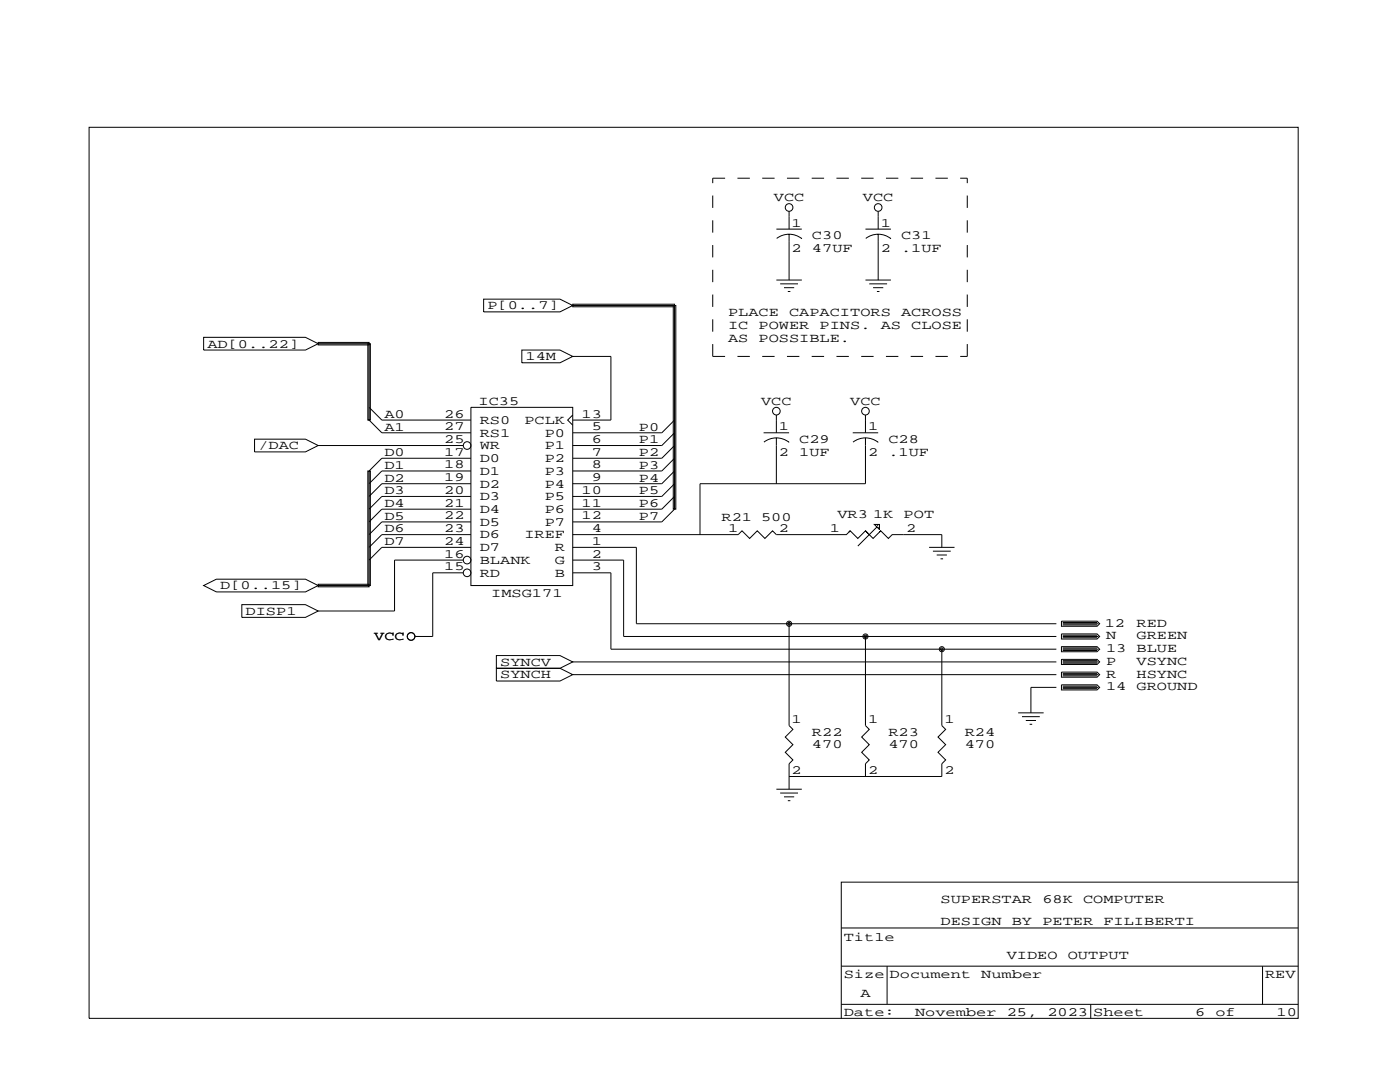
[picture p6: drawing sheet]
<svg xmlns="http://www.w3.org/2000/svg" width="279mm" height="216mm" viewBox="0 0 279 216" stroke-linecap="round" stroke-linejoin="round" font-family="sans-serif">
<g fill="none" stroke="#000" stroke-width=".2">
<path d="M17.8 25.4h241.3v177.8h-241.3zM96.5 59.7h15.3l2.5 1.3-2.5 1.2h-15.3zM154.9 45.7h5.1M154.9 55.9h5.1M155.7 56.6h3.6M156.5 57.4h2M157.2 58.2h.5M157.5 46.7l1 .2 1.5 .6M157.5 46.7l-1.6 .3-.9 .6M157.5 42.2v3.5M157.5 46.7v9.2M172.7 45.7h5.1"/>
<path d="M172.7 55.9h5.1M173.5 56.6h3.5M174.2 57.4h2.1M175 58.2h.5M175.3 46.7l1 .2 1.5 .6M175.3 46.7l-1.6 .3-.9 .6M175.3 42.2v3.5M175.3 46.7v9.2M40.6 67.3h20.4l2.5 1.3-2.5 1.3h-20.4zM63.5 68.6v.2h10.2v-.5h-10.2v.3h10.2v15.2h.2v-15.2h-.5v15.2h.3l2.5 2.6h17.8M104.1 69.9h7.7l2.5 1.2-2.5 1.3h-7.7zM114.3 61h20.3v-.3h-20.3v.5h20.3v-.2h-.2v40.6h.5v-40.6h-.3v40.6l-2.5 2.5h-17.8"/>
<path d="M114.3 71.1h7.6v12.7h-7.6M50.8 87.6h10.2l2.5 1.3-2.5 1.3h-10.2zM63.5 88.9h29M73.7 81.3l2.5 2.5h17.8M94 81.3h20.3v35.5h-20.3zM94 91.4h-17.8l-2.5 2.6v22.8h.2v-22.8h-.5v22.8h.3v.3h-10.2v-.5h10.2v.2h-10.2M94 94h-17.8l-2.5 2.5M94 96.5h-17.8l-2.5 2.6M94 99.1h-17.8l-2.5 2.5M114.3 82.8l-1 1 1 1M134.6 83.8l-2.5 2.6h-17.8M134.6 86.4l-2.5 2.5h-17.8"/>
<path d="M134.6 88.9l-2.5 2.5h-17.8M134.6 91.4l-2.5 2.6h-17.8M134.6 94l-2.5 2.5h-17.8M134.6 96.5l-2.5 2.6h-17.8M134.6 99.1l-2.5 2.5h-17.8M152.4 86.4h5.1M154.9 87.4l1.1 .1 1.5 .6M154.9 87.4l-1.5 .3-.9 .5M154.9 82.8v3.6M154.9 87.4v9.1M170.2 86.4h5.1M172.7 87.4l1.1 .1 1.5 .6"/>
<path d="M172.7 87.4l-1.5 .3-1 .5M172.7 82.8v3.6M172.7 87.4v9.1h-33v10.2M40.6 116.8l2.6-1.2h17.8l2.5 1.2-2.5 1.3h-17.8zM92.5 114.3h-6.1v12.7h-3.6M92.5 111.8h-13.8v10.1h-15.2M94 101.6h-17.8l-2.5 2.5M94 104.1h-17.8l-2.5 2.6M94 106.7h-17.8l-2.5 2.5M94 109.2h-17.8l-2.5 2.6M114.3 106.7h33l.8-.8 1.5 1.5 1.5-1.5 1.6 1.5 1.5-1.5 .7 .8h14l.8-.8 1.5 1.5 1.5-1.5 1.5 1.5 1.6-1.5 1.5 1.5 .8-.7h9.9v2.5M114.3 109.2h12.7v15.3h83.8"/>
<path d="M114.3 111.8h10.2v15.2h86.3M114.3 114.3h7.6v15.2h88.9M169.7 105.9l-.3 .3M172.7 105.9l.5 .5M174.5 104.6h1v1.1zM175 105.2l-3.8 3.8M175 104.9h.3M175.3 105.2h.1M175.8 105.9l-.3 .3M185.4 109.2h5.1M186.2 110h3.5M186.9 110.7h2.1"/>
<path d="M187.7 111.5h.5M48.3 120.7h12.7l2.5 1.2-2.5 1.3h-12.7zM99.1 130.8h12.7l2.5 1.3-2.5 1.3h-12.7zM99.1 133.4h12.7l2.5 1.2-2.5 1.3h-12.7zM114.3 132.1h96.5M114.3 134.6h96.5M157.5 124.5v20.3l.7 .7-1.5 1.6 1.5 1.5-1.5 1.5 1.5 1.5-.7 .8v5.1M172.7 127v17.8l.8 .7-1.5 1.6 1.5 1.5-1.5 1.5 1.5 1.5-.8 .8v2.5M188 129.5v15.3l.7 .7-1.5 1.6 1.5 1.5-1.5 1.5 1.5 1.5-.7 .8v2.5h-30.5M210.8 137.2h-5.1v5M211.8 124h7.1l.6 .5-.6 .5h-7.1zM211.8 126.5h7.1l.6 .5-.6 .5h-7.1z"/>
<path d="M211.8 129h7.1l.6 .5-.6 .5h-7.1zM211.8 131.6h7.1l.6 .5-.6 .5h-7.1zM211.8 134.1h7.1l.6 .5-.6 .5h-7.1zM211.8 136.7h7.1l.6 .5-.6 .5h-7.1zM212.1 124.2h6.8M212.1 124.5h7.1M212.1 124.7h6.8M212.1 126.7h6.8M212.1 127h7.1M212.1 127.3h6.8M212.1 129.3h6.8M212.1 129.5h7.1"/>
<path d="M212.1 129.8h6.8M212.1 131.8h6.8M212.1 132.1h7.1M212.1 132.3h6.8M212.1 134.4h6.8M212.1 134.6h7.1M212.1 134.9h6.8M212.1 136.9h6.8M212.1 137.2h7.1M212.1 137.4h6.8M154.9 157.5h5.1M155.7 158.2h3.6"/>
<path d="M156.5 159h2M157.2 159.8h.5M203.2 142.2h5.1M204 143h3.5M204.7 143.8h2.1M205.5 144.5h.5M259.1 176h-91.2v27.2M167.9 192.8h91.2M167.9 185.2h91.2M177 192.8v7.6M252 192.8v7.6M167.9 200.4h91.2"/>
<path d="M217.7 200.4v2.8"/>
<circle cx="157.5" cy="41.4" r=".76"/>
<circle cx="175.3" cy="41.4" r=".76"/>
<circle cx="93.2" cy="88.9" r=".76"/>
<circle cx="154.9" cy="82" r=".76"/>
<circle cx="172.7" cy="82" r=".76"/>
<circle cx="93.2" cy="114.3" r=".76"/>
<circle cx="93.2" cy="111.8" r=".76"/>
<circle cx="82" cy="127" r=".76"/>
<circle cx="157.5" cy="124.5" r=".51"/>
<circle cx="157.5" cy="124.5" r=".25"/>
<circle cx="172.7" cy="127" r=".51"/>
<circle cx="172.7" cy="127" r=".25"/>
<circle cx="188" cy="129.5" r=".51"/>
<circle cx="188" cy="129.5" r=".25"/>
</g>
<path d="M142.2 35.6h50.8M142.2 71.1h50.8M142.2 71.1v-35.5M193 71.1v-35.5" fill="none" stroke="#000" stroke-width=".2" stroke-dasharray="2.5" stroke-linecap="butt"/>
<g font-size="2.5">
<text x="154.4" y="40.1">VCC</text>
<text x="172.2" y="40.1">VCC</text>
<text x="158" y="45.2">1</text>
<text x="162.1" y="47.8">C30</text>
<text x="175.8" y="45.2">1</text>
<text x="179.8" y="47.8">C31</text>
<text x="158" y="50.3">2</text>
<text x="162.1" y="50.3">47UF</text>
<text x="175.8" y="50.3">2</text>
<text x="179.8" y="50.3">.1UF</text>
<text x="97.3" y="61.7">P[0..7]</text>
<text x="145.3" y="63.1">PLACE</text>
<text x="145.3" y="65.6">IC</text>
<text x="151.4" y="65.6">POWER</text>
<text x="157.5" y="63.1">CAPACITORS</text>
<text x="163.6" y="65.6">PINS.</text>
<text x="175.8" y="65.6">AS</text>
<text x="179.8" y="63.1">ACROSS</text>
<text x="181.9" y="65.6">CLOSE</text>
<text x="41.4" y="69.3">AD[0..22]</text>
<text x="104.9" y="71.9">14M</text>
<text x="145.3" y="68.1">AS</text>
<text x="151.4" y="68.1">POSSIBLE.</text>
<text x="76.7" y="83.4">A0</text>
<text x="88.6" y="83.3">26</text>
<text x="95.5" y="80.8">IC35</text>
<text x="116.1" y="83.3">13</text>
<text x="151.9" y="80.8">VCC</text>
<text x="169.7" y="80.8">VCC</text>
<text x="51.6" y="89.7">/DAC</text>
<text x="76.7" y="85.9">A1</text>
<text x="88.6" y="85.9">27</text>
<text x="88.6" y="88.4">25</text>
<text x="95.8" y="84.6">RS0</text>
<text x="95.8" y="87.1">RS1</text>
<text x="95.8" y="89.7">WR</text>
<text x="104.6" y="84.6">PCLK</text>
<text x="108.7" y="87.1">P0</text>
<text x="108.7" y="89.7">P1</text>
<text x="118.1" y="85.9">5</text>
<text x="118.1" y="88.4">6</text>
<text x="127.5" y="85.9">P0</text>
<text x="127.5" y="88.5">P1</text>
<text x="155.4" y="85.9">1</text>
<text x="159.5" y="88.4">C29</text>
<text x="173.2" y="85.9">1</text>
<text x="177.3" y="88.4">C28</text>
<text x="76.7" y="91">D0</text>
<text x="76.7" y="93.5">D1</text>
<text x="88.6" y="90.9">17</text>
<text x="88.6" y="93.5">18</text>
<text x="95.8" y="92.2">D0</text>
<text x="95.8" y="94.7">D1</text>
<text x="108.7" y="92.2">P2</text>
<text x="108.7" y="94.7">P3</text>
<text x="118.1" y="90.9">7</text>
<text x="118.1" y="93.5">8</text>
<text x="127.5" y="91">P2</text>
<text x="127.5" y="93.5">P3</text>
<text x="155.4" y="90.9">2</text>
<text x="159.5" y="90.9">1UF</text>
<text x="173.2" y="90.9">2</text>
<text x="177.3" y="90.9">.1UF</text>
<text x="76.7" y="96.1">D2</text>
<text x="76.7" y="98.6">D3</text>
<text x="76.7" y="101.2">D4</text>
<text x="88.6" y="96">19</text>
<text x="88.6" y="98.6">20</text>
<text x="88.6" y="101.1">21</text>
<text x="95.8" y="97.3">D2</text>
<text x="95.8" y="99.8">D3</text>
<text x="108.7" y="97.3">P4</text>
<text x="108.7" y="99.8">P5</text>
<text x="116.1" y="98.6">10</text>
<text x="116.1" y="101.1">11</text>
<text x="118.1" y="96">9</text>
<text x="127.5" y="96.1">P4</text>
<text x="127.5" y="98.6">P5</text>
<text x="127.5" y="101.2">P6</text>
<text x="76.7" y="103.7">D5</text>
<text x="76.7" y="106.2">D6</text>
<text x="88.6" y="103.6">22</text>
<text x="88.6" y="106.2">23</text>
<text x="95.8" y="102.4">D4</text>
<text x="95.8" y="104.9">D5</text>
<text x="95.8" y="107.4">D6</text>
<text x="104.6" y="107.4">IREF</text>
<text x="108.7" y="102.4">P6</text>
<text x="108.7" y="104.9">P7</text>
<text x="116.1" y="103.6">12</text>
<text x="118.1" y="106.2">4</text>
<text x="127.5" y="103.7">P7</text>
<text x="144" y="103.9">R21</text>
<text x="145.3" y="106.2">1</text>
<text x="151.9" y="103.9">500</text>
<text x="155.4" y="106.2">2</text>
<text x="165.6" y="106.2">1</text>
<text x="167.1" y="103.4">VR3 1K</text>
<text x="180.3" y="103.4">POT</text>
<text x="180.8" y="106.2">2</text>
<text x="76.7" y="108.8">D7</text>
<text x="88.6" y="108.7">24</text>
<text x="88.6" y="111.3">16</text>
<text x="88.6" y="113.8">15</text>
<text x="95.8" y="110">D7</text>
<text x="95.8" y="112.5">BLANK</text>
<text x="110.7" y="110">R</text>
<text x="110.7" y="112.5">G</text>
<text x="118.1" y="108.7">1</text>
<text x="118.1" y="111.3">2</text>
<text x="118.1" y="113.8">3</text>
<text x="43.9" y="117.6">D[0..15]</text>
<text x="95.8" y="115.1">RD</text>
<text x="98" y="119.1">IMSG171</text>
<text x="110.7" y="115.1">B</text>
<text x="49" y="122.7">DISP1</text>
<text x="220.5" y="125">12</text>
<text x="226.8" y="125">RED</text>
<text x="74.7" y="127.8">VCC</text>
<text x="220.7" y="127.6">N</text>
<text x="220.7" y="130.1">13</text>
<text x="226.8" y="127.6">GREEN</text>
<text x="226.8" y="130.1">BLUE</text>
<text x="99.8" y="132.8">SYNCV</text>
<text x="99.8" y="135.4">SYNCH</text>
<text x="220.7" y="132.7">P</text>
<text x="220.7" y="135.2">R</text>
<text x="220.7" y="137.7">14</text>
<text x="226.8" y="132.7">VSYNC</text>
<text x="226.8" y="135.2">HSYNC</text>
<text x="226.8" y="137.7">GROUND</text>
<text x="158" y="144.3">1</text>
<text x="162.1" y="146.8">R22</text>
<text x="162.1" y="149.4">470</text>
<text x="173.2" y="144.3">1</text>
<text x="177.3" y="146.8">R23</text>
<text x="177.3" y="149.4">470</text>
<text x="188.5" y="144.3">1</text>
<text x="192.5" y="146.8">R24</text>
<text x="192.5" y="149.4">470</text>
<text x="158" y="154.4">2</text>
<text x="173.2" y="154.4">2</text>
<text x="188.5" y="154.4">2</text>
<text x="187.7" y="184.7">DESIGN</text>
<text x="187.7" y="180.1">SUPERSTAR</text>
<text x="201.9" y="184.7">BY</text>
<text x="208" y="184.7">PETER</text>
<text x="208" y="180.1">68K</text>
<text x="216.2" y="180.1">COMPUTER</text>
<text x="220.2" y="184.7">FILIBERTI</text>
<text x="168.4" y="187.7">Title</text>
<text x="200.9" y="191.3">VIDEO</text>
<text x="213.1" y="191.3">OUTPUT</text>
<text x="168.4" y="195.1">Size Document</text>
<text x="195.8" y="195.1">Number</text>
<text x="252.5" y="195.1">REV</text>
<text x="168.4" y="202.7">Date:</text>
<text x="171.7" y="198.9">A</text>
<text x="182.6" y="202.7">November</text>
<text x="200.9" y="202.7">25,</text>
<text x="209" y="202.7">2023 Sheet</text>
<text x="238.5" y="202.7">6</text>
<text x="242.6" y="202.7">of</text>
<text x="254.8" y="202.7">10</text>
</g>
</svg>
